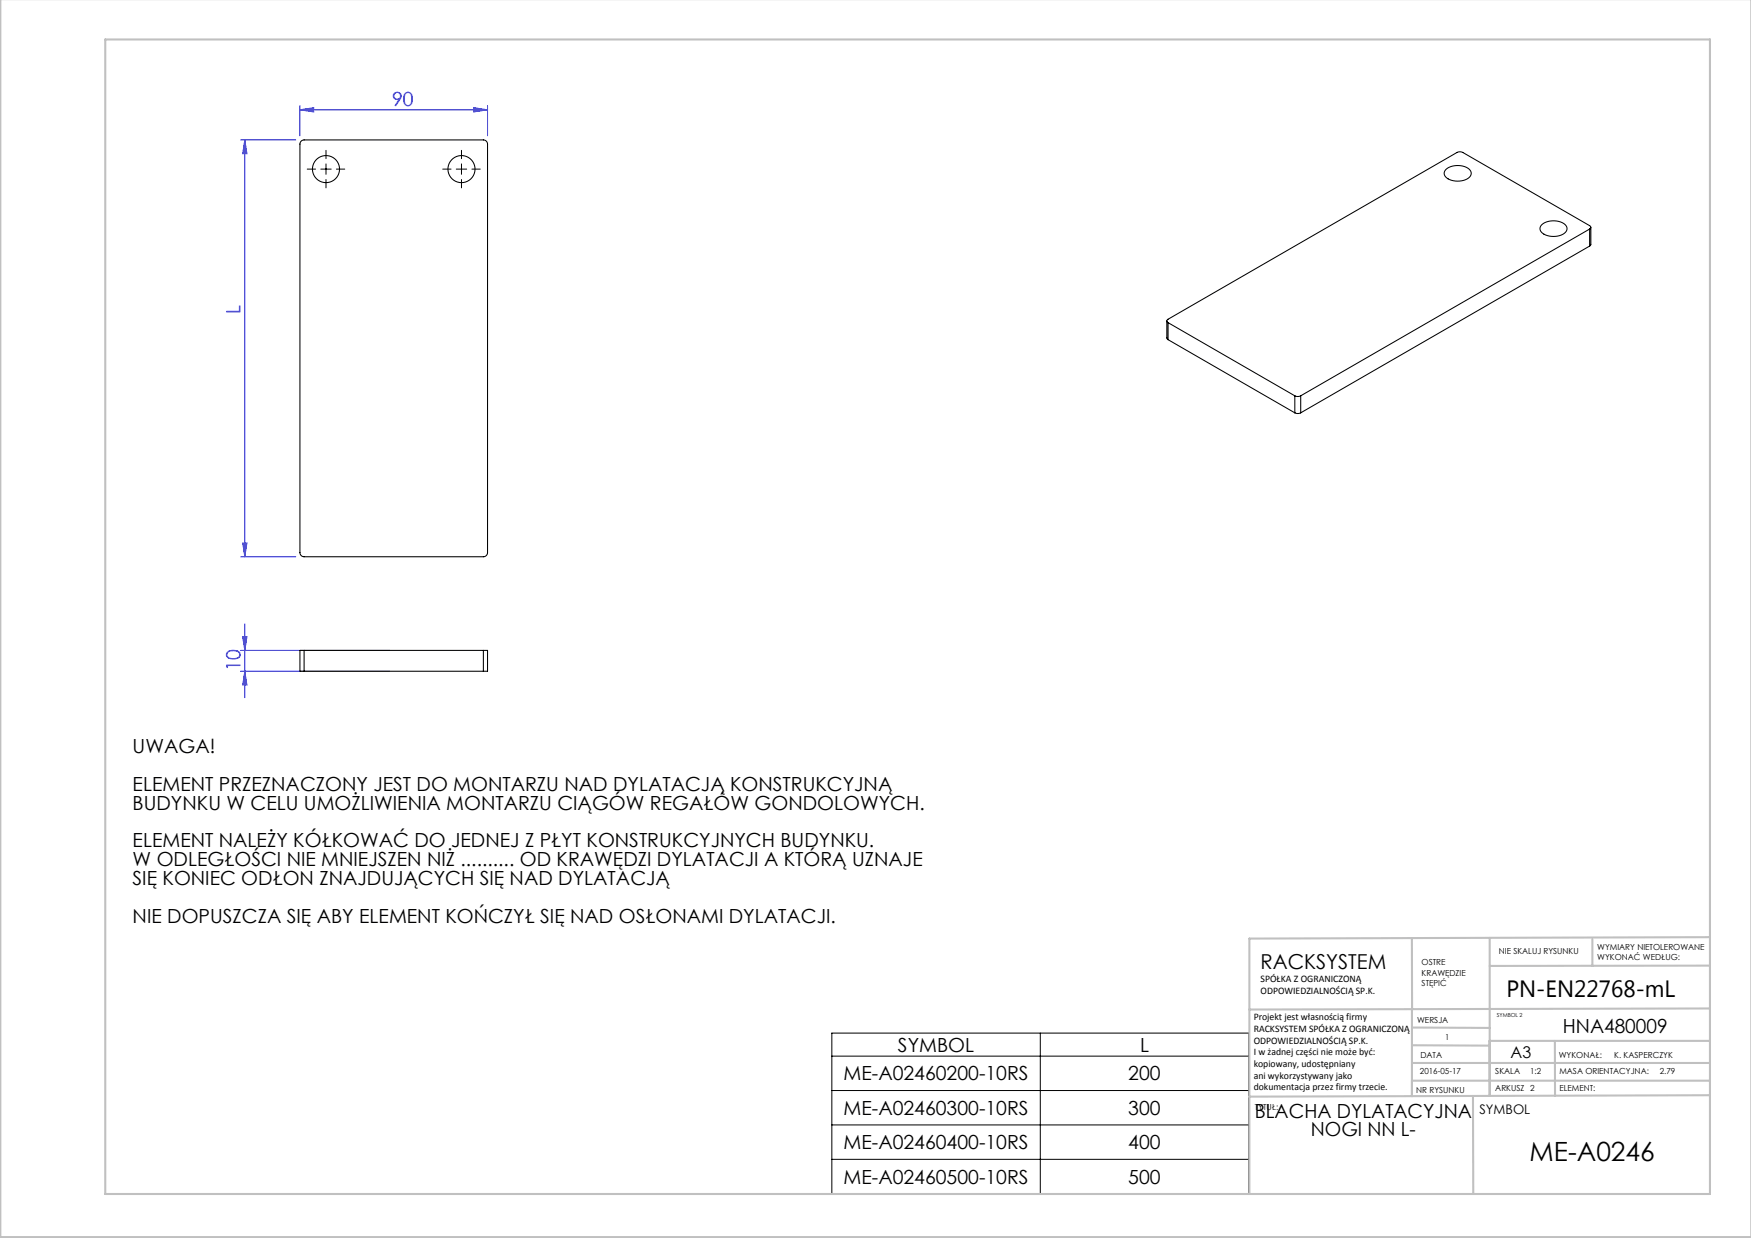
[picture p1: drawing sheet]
<svg xmlns="http://www.w3.org/2000/svg" width="420mm" height="297mm" viewBox="0 0 420 297" stroke-linecap="round" stroke-linejoin="round" font-family="sans-serif">
<g fill="none" stroke="#00f" stroke-width=".24">
<path d="M57.7 33.6h13.2M58.7 33.6v100M58.7 33.6l.5 3.3h-1zM71.9 26.3l3.3-.5v1.1zM71.9 25.3v7.3M71.9 26.3h45M113.6 25.8l3.3 .5-3.3 .6zM116.9 25.3v7.3M57.7 133.6h13.2M58.2 130.3h1l-.5 3.3zM57.7 156h35.7M58.2 152.7h1l-.5 3.3z"/>
<path d="M58.7 149.7v17.7M57.7 161h35.7M58.7 161l.5 3.3h-1z"/>
</g>
<path d="M78.2 39.3v2.5M110.7 39.3v2.5M76.9 40.6h2.5M109.4 40.6h2.5M199.5 247.8h100v38.6h-100zM199.5 253.4h100M249.5 247.8v38.6M199.5 261.6h100M199.5 269.9h100M199.5 278.1h100" fill="none" stroke="#000" stroke-width=".24"/>
<path d="M78.2 38.1v-2M110.7 38.1v-2M75.7 40.6h-2M78.2 43.1v2M80.7 40.6h2M108.2 40.6h-2M110.7 43.1v2M113.2 40.6h2" fill="none" stroke="#000" stroke-width=".24" stroke-dasharray="15.2 1.3 1.3 1.3"/>
<g fill="none" stroke="#c0c0c0" stroke-width=".5">
<path d="M.1 -.1v296.9h419.9M25.2 9.5h385v276.9h-385zM338.7 225.2v37.8M357.3 225v37.9v-13.2M382 225.4v6.3M410.1 224.8l-110.4 .4v61.2M410.1 231.7h-52.8M338.7 259.3h71.5M338.7 255h71.5M338.7 250.8l18.6 .1M338.7 246.5l18.6 .1M357.3 249.7h52.9"/>
<path d="M373 249.7v13.2M410.1 241.9l-110.4 .3M353.3 262.9l.1 23.5M410.2 262.7l-110.5 .4"/>
</g>
<g fill="#00f">
<path d="M71.9 26.3l3.3-.5v1.1zM113.6 25.8l3.3 .5-3.3 .6z"/>
<path d="M58.2 130.3h1l-.5 3.3zM58.7 33.6l.5 3.3h-1z"/>
<path d="M58.2 152.7h1l-.5 3.3zM58.7 161l.5 3.3h-1z"/>
</g>
<g fill="none" stroke="#000" stroke-width=".25">
<path d="M72.2 33.9l.7-.3h43a1 1 0 0 1 1 1v98a1 1 0 0 1-1 1h-43a1 1 0 0 1-1-1v-98zM347 40.5a4.6 4.6 0 0 1 5.6 .3 1.5 1.5 0 0 1-1.1 2.3 4.4 4.4 0 0 1-4.9-.9l-.2-.9zM369.9 53.8a4.6 4.6 0 0 1 5.7 .3 1.5 1.5 0 0 1-1.2 2.3 4.4 4.4 0 0 1-4.9-.9l-.1-.9zM381.3 55a.43 .43 0 0 0 .3-.5 .43 .43 0 0 0-.3-.4l-30.4-17.5-1.1-.1-69.6 40.1a.43 .43 0 0 0-.3 .4 .43 .43 0 0 0 .3 .4M381.3 55l-69.3 40M381.3 55v4M381.3 59l-69.3 40M381.6 54.5v4.1l-.3 .4M279.9 77v4.1l.3 .4M280.2 77.4l30.4 17.6M280.2 77.4v4.1M280.2 81.5l30.4 17.5"/>
<path d="M310.6 95l.7 .1 .7-.1M310.6 99l.7 .2 .7-.2M310.6 95v4M312 95v4M72.9 156h-1v5h1M72.9 156v5M72.9 156h43M115.9 156h1v5h-1M115.9 156v5M72.9 161h43"/>
<circle cx="78.2" cy="40.6" r="3.3"/>
<circle cx="110.7" cy="40.6" r="3.3"/>
</g>
<text font-size="6.3" x="366.9" y="278.5">ME-A0246</text>
<text font-size="5.6" x="361.3" y="239.1">PN-EN22768-mL</text>
<text font-size="4.9" x="302.4" y="232.4">RACKSYSTEM</text>
<g font-size="4.7" fill="#00f">
<text x="94.1" y="25.3">90</text>
<text x="57.7" y="75.3" transform="rotate(-90 57.7 75.3)">L</text>
<text x="57.7" y="161" transform="rotate(-90 57.7 161)">10</text>
</g>
<g font-size="4.7">
<text x="31.8" y="180.7">UWAGA!</text>
<text x="31.8" y="189.7">ELEMENT PRZEZNACZONY JEST DO MONTARZU NAD DYLATACJĄ KONSTRUKCYJNĄ</text>
<text x="31.8" y="194.3">BUDYNKU W CELU UMOŻLIWIENIA MONTARZU CIĄGÓW REGAŁÓW GONDOLOWYCH.</text>
<text x="31.8" y="203.3">ELEMENT NALEŻY KÓŁKOWAĆ DO JEDNEJ Z PŁYT KONSTRUKCYJNYCH BUDYNKU.</text>
<text x="31.8" y="207.8">W ODLEGŁOŚCI NIE MNIEJSZEN NIŻ .......... OD KRAWĘDZI DYLATACJI A KTÓRĄ UZNAJE</text>
<text x="31.8" y="212.4">SIĘ KONIEC ODŁON ZNAJDUJĄCYCH SIĘ NAD DYLATACJĄ</text>
<text x="31.8" y="221.4">NIE DOPUSZCZA SIĘ ABY ELEMENT KOŃCZYŁ SIĘ NAD OSŁONAMI DYLATACJI.</text>
<text x="374.9" y="247.8">HNA480009</text>
<text x="215.4" y="252.3">SYMBOL</text>
<text x="273.4" y="252.3">L</text>
<text x="202.3" y="259.2">ME-A02460200-10RS</text>
<text x="270.6" y="259.2">200</text>
<text x="202.3" y="267.4">ME-A02460300-10RS</text>
<text x="270.6" y="267.4">300</text>
<text x="301" y="268.1">BLACHA DYLATACYJNA</text>
<text x="202.3" y="275.7">ME-A02460400-10RS</text>
<text x="270.6" y="275.7">400</text>
<text x="314.4" y="272.6">NOGI NN L-</text>
<text x="202.3" y="283.9">ME-A02460500-10RS</text>
<text x="270.6" y="283.9">500</text>
</g>
<text font-size="3.9" x="362.3" y="253.8">A3</text>
<text font-size="3.2" x="354.9" y="267.2">SYMBOL</text>
<g font-size="2.4">
<text x="302.4" y="235.6">SPÓŁKA Z OGRANICZONĄ</text>
<text x="302.4" y="238.4">ODPOWIEDZIALNOŚCIĄ SP.K.</text>
<text x="300.7" y="244.7">Projekt jest własnością firmy</text>
<text x="300.7" y="247.5">RACKSYSTEM SPÓŁKA Z OGRANICZONĄ</text>
<text x="300.7" y="250.3">ODPOWIEDZIALNOŚCIĄ SP.K.</text>
<text x="300.7" y="253.1">I w żadnej części nie może być:</text>
<text x="300.7" y="256">kopiowany, udostępniany</text>
<text x="300.7" y="258.8">ani wykorzystywany jako</text>
<text x="300.7" y="261.6">dokumentacja przez firmy trzecie.</text>
</g>
<g font-size="2">
<text x="383.1" y="227.9">WYMIARY NIETOLEROWANE</text>
<text x="341" y="231.6">OSTRE</text>
<text x="359.5" y="228.9">NIE SKALUJ RYSUNKU</text>
<text x="383.1" y="230.4">WYKONAĆ WEDŁUG:</text>
<text x="341" y="234.1">KRAWĘDZIE</text>
<text x="341" y="236.6">STĘPIĆ</text>
<text x="339.9" y="245.4">WERSJA</text>
<text x="346.6" y="249.5">1</text>
<text x="340.6" y="257.7">2016-05-17</text>
<text x="340.7" y="253.8">DATA</text>
<text x="358.7" y="257.7">SKALA</text>
<text x="367" y="257.7">1:2</text>
<text x="373.9" y="253.8">WYKONAŁ:</text>
<text x="374.1" y="257.7">MASA ORIENTACYJNA:</text>
<text x="387.2" y="253.8">K. KASPERCZYK</text>
<text x="398.1" y="257.7">2.79</text>
<text x="339.7" y="262.3">NR RYSUNKU</text>
<text x="358.7" y="261.7">ARKUSZ 2</text>
<text x="374.1" y="261.7">ELEMENT:</text>
<text x="301" y="266.4">TYTUŁ:</text>
</g>
<text font-size="1.3" x="359" y="244">SYMBOL 2</text>
</svg>
